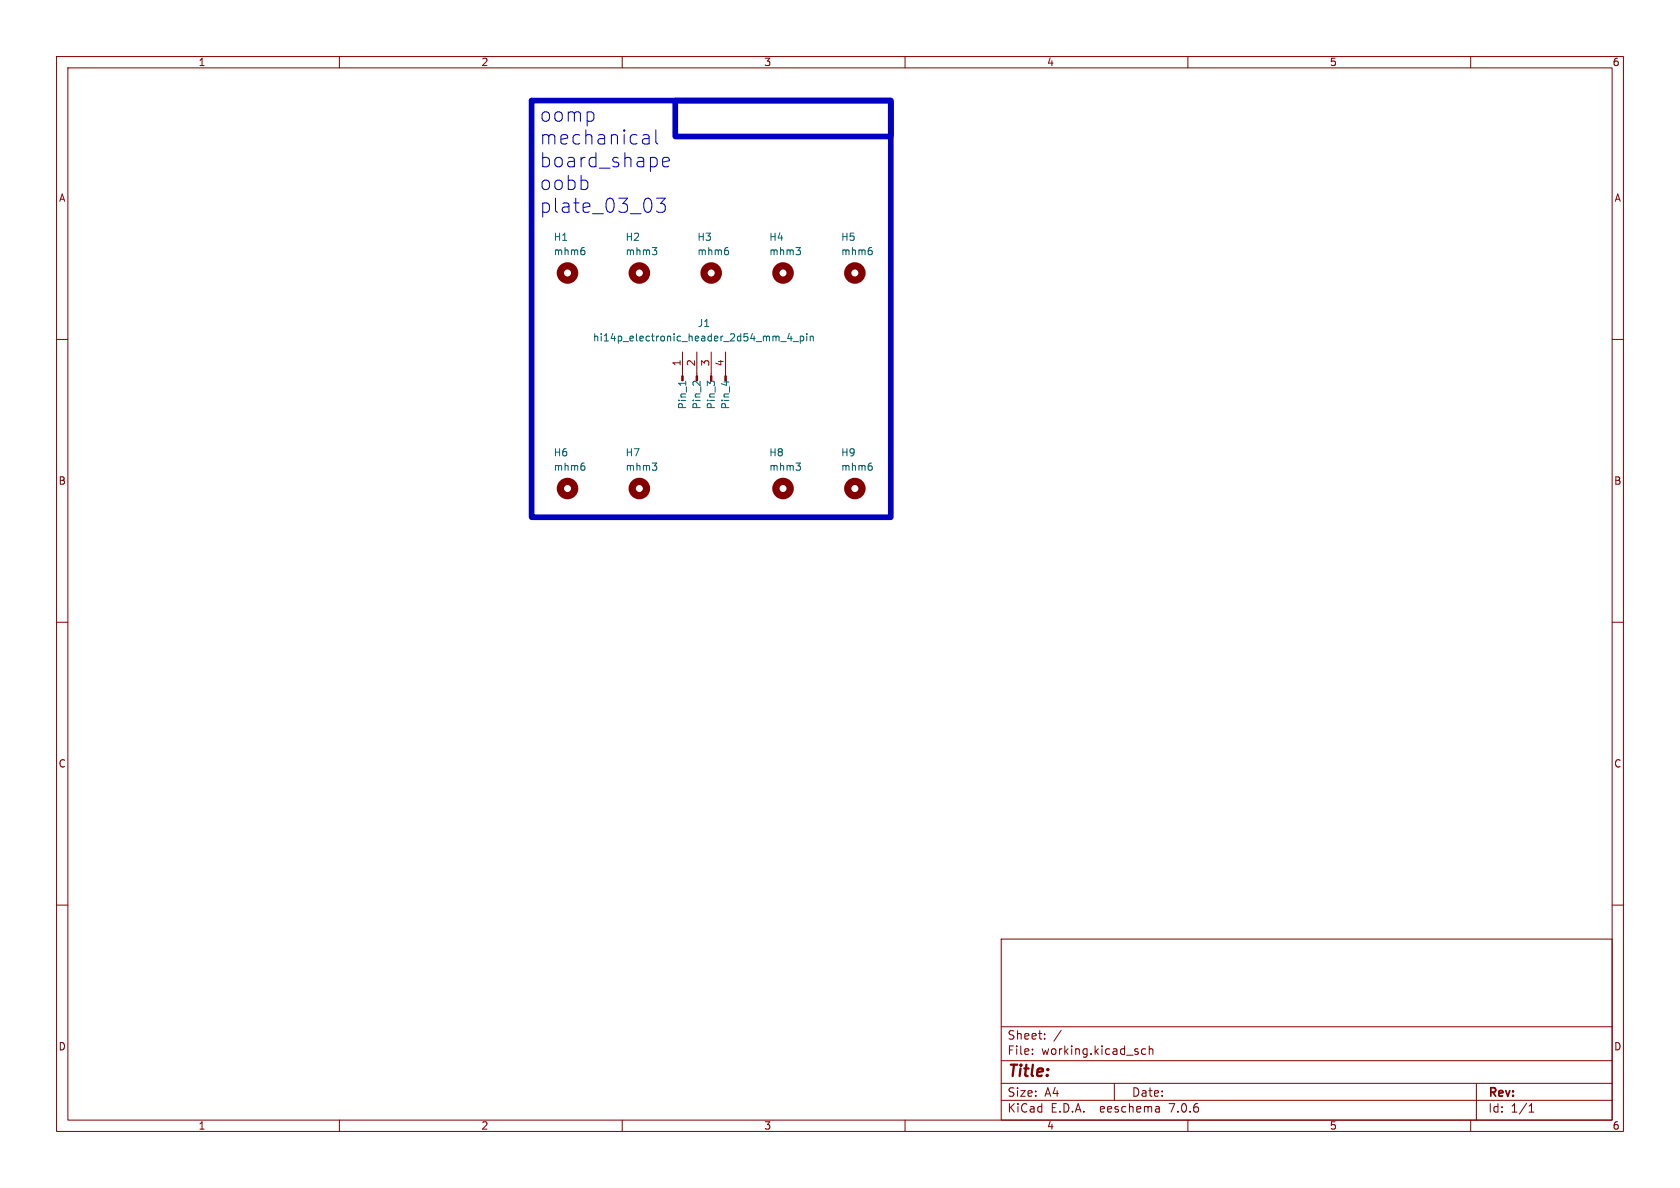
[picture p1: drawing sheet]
<svg xmlns="http://www.w3.org/2000/svg" width="297mm" height="210mm" viewBox="0 0 297 210" stroke-linecap="round" stroke-linejoin="round" font-family="sans-serif">
<g fill="none" stroke="#840000" stroke-width=".18">
<path d="M10 10h277v190h-277zM12 12h273v186h-273zM60 10v2M110 10v2M160 10v2M210 10v2M260 10v2M10 60h2M285 60h2M120.6 62.2v4.2M123.2 62.2v4.2M125.7 62.2v4.2"/>
<path d="M128.3 62.2v4.2M10 110h2M285 110h2M10 160h2M285 160h2M177 166h108v32h-108zM60 198v2M110 198v2M160 198v2M177 194.5h108M177 191.5h108M177 187.5h108"/>
<path d="M177 181.5h108M182.5 186.3v.1M182.5 185.5v.1M184.7 183.6v.1M184.7 182.8v.1M187.6 182.1l-1.3 2M197 191.5v3M202.5 185.5l-.4-.1-.3 .3v.4l.2 .2h.5M203.2 185.5l.2-.1 .3 .1 .1 .9M203.2 184.9v1.5M204.9 195.7l.1 .9M205 196.5l-.2 .1"/>
<path d="M205 196h-.2M210 198v2M260 198v2M261 191.5v6.5M270.3 196.6h.9M270.3 195.5l.4-.4v1.5"/>
</g>
<g fill="none" stroke="#840000" stroke-width="1.3">
<circle cx="100.3" cy="48.3" r="1.27"/>
<circle cx="113" cy="48.3" r="1.27"/>
<circle cx="125.7" cy="48.3" r="1.27"/>
<circle cx="138.4" cy="48.3" r="1.27"/>
<circle cx="151.1" cy="48.3" r="1.27"/>
<circle cx="100.3" cy="86.4" r="1.27"/>
<circle cx="113" cy="86.4" r="1.27"/>
<circle cx="138.4" cy="86.4" r="1.27"/>
<circle cx="151.1" cy="86.4" r="1.27"/>
</g>
<g fill="none" stroke="#006464" stroke-width=".18">
<path d="M103 43.8h.3M103.2 44.2l.2 .3v.3l-.2 .2M115.3 43.8h.8l-.4 .4M115.9 44.2l.2 .3v.3l-.2 .2M128.4 43.8h.3M128.6 44.2l.2 .3v.3l-.2 .2M139.5 58.9l-.3 .9h.8M139.9 59.4v.9M140.7 43.8h.8l-.4 .4M141.3 44.2l.2 .3v.3l-.2 .2M141.5 59.4v1.3M141.5 59.5l.3-.1 .3 .3-.1 .5h-.5"/>
<path d="M142.6 59v.1M142.6 59.4v.9M143.2 59.5l.2-.1 .3 .1 .1 .8M143.2 59.4v.9M153.8 43.8h.3M154 44.2l.2 .3v.3l-.2 .2M121.2 67.4v.7M122.6 67.5h.4M123.8 67.4v.8M128.4 67.3v.8M138 60.4h1M140.2 60.4h1"/>
<path d="M103 81.9h.3M103.2 82.3l.2 .3v.3l-.2 .2M115.3 81.9h.8l-.4 .4M115.9 82.3l.2 .3v.3l-.2 .2M140.7 81.9h.8l-.4 .4M141.3 82.3l.2 .3v.3l-.2 .2M153.8 81.9h.3M154 82.3l.2 .3v.3l-.2 .2"/>
</g>
<g fill="#840000" stroke="#840000" stroke-width=".18">
<path d="M128.1 66.4h.3v.9h-.3z"/>
<path d="M125.6 66.4h.3v.9h-.3z"/>
<path d="M123.1 66.4h.2v.9h-.2z"/>
<path d="M120.5 66.4h.3v.9h-.3z"/>
</g>
<path d="M152.1 21l.2 .6-.2 1.3M153.3 20.5h1.8l-1 1.1a.81 .81 0 0 1 1 .6v.7l-.2 .4-.3 .2h-.9l-.4-.3" fill="none" stroke="#fff" stroke-width=".75"/>
<path d="M113.7 23.9l.2-.1 .7 .1 .2 .3v1.3M113.7 25.3l.2 .2 .9-.2M114.8 24.4l-1.1 .2M115.9 23v2.1l.4 .4M116.1 35h1.5l-.8 1a.68 .68 0 0 1 .8 .5v.6l-.2 .3-.3 .1h-.7l-.3-.2M117.1 28.7l1.2-.3-.1-.5-.7-.1-.4 .4v.9l.2 .3 .2 .1 .7-.1" fill="none" stroke="#0000c2" stroke-width=".18"/>
<path d="M94 17.8h63.5v73.6h-63.5zM119.4 17.8h38.1v6.3h-38.1z" fill="none" stroke="#0000c2" stroke-width="1"/>
<text font-size="4.2" fill="#fff" x="127.3" y="23.9">plate_03_03</text>
<g font-size="3.5" fill="#0000c2">
<text x="95.2" y="21.8">oomp</text>
<text x="95.2" y="25.8">mechanical</text>
<text x="95.2" y="29.8">board_shape</text>
<text x="95.2" y="33.8">oobb</text>
<text x="95.2" y="37.9">plate_03_03</text>
</g>
<text font-size="2.8" fill="#840000" x="178" y="190.9">Title:</text>
<g font-size="2.1" fill="#840000">
<text x="178" y="184">Sheet:</text>
<text x="178" y="186.7">File:</text>
<text x="184.1" y="186.7">working.kicad_sch</text>
<text x="178" y="196.9">KiCad</text>
<text x="178" y="194.1">Size:</text>
<text x="184.7" y="194.1">A4</text>
<text x="185.7" y="196.9">E.D.A.</text>
<text x="194.6" y="196.9">eeschema</text>
<text x="200" y="194.1">Date:</text>
<text x="207" y="196.9">7.0.6</text>
<text x="263" y="194.3">Rev:</text>
<text x="263" y="196.9">Id:</text>
<text x="267.1" y="196.9">1/1</text>
</g>
<g font-size="1.8" fill="#840000">
<text x="35" y="11.9">1</text>
<text x="85" y="11.9">2</text>
<text x="135" y="11.9">3</text>
<text x="185" y="11.9">4</text>
<text x="235" y="11.9">5</text>
<text x="285" y="11.9">6</text>
<text x="10.3" y="35.9">A</text>
<text x="285.3" y="35.9">A</text>
<text x="10.3" y="85.9">B</text>
<text x="285.3" y="85.9">B</text>
<text x="10.3" y="135.9">C</text>
<text x="285.3" y="135.9">C</text>
<text x="10.3" y="185.9">D</text>
<text x="285.3" y="185.9">D</text>
<text x="35" y="199.9">1</text>
<text x="85" y="199.9">2</text>
<text x="135" y="199.9">3</text>
<text x="185" y="199.9">4</text>
<text x="235" y="199.9">5</text>
<text x="285" y="199.9">6</text>
</g>
<text font-size="1.8" fill="#fff" x="121.9" y="23.9" transform="rotate(-90 121.9 23.9)">name</text>
<g font-size="1.8" fill="#006464">
<text x="97.8" y="45.3">mhm6</text>
<text x="97.8" y="42.8">H1</text>
<text x="110.5" y="45.3">mhm3</text>
<text x="110.5" y="42.8">H2</text>
<text x="123.2" y="45.3">mhm6</text>
<text x="123.2" y="42.8">H3</text>
<text x="135.9" y="45.3">mhm3</text>
<text x="135.9" y="42.8">H4</text>
<text x="148.6" y="45.3">mhm6</text>
<text x="148.6" y="42.8">H5</text>
<text x="123.3" y="58">J1</text>
<text x="104.7" y="60.6">hi14p_electronic_header_2d54_mm_4_pin</text>
<text x="121.5" y="72.5" transform="rotate(-90 121.5 72.5)">Pin_1</text>
<text x="124.1" y="72.5" transform="rotate(-90 124.1 72.5)">Pin_2</text>
<text x="126.6" y="72.5" transform="rotate(-90 126.6 72.5)">Pin_3</text>
<text x="129.1" y="72.5" transform="rotate(-90 129.1 72.5)">Pin_4</text>
<text x="97.8" y="83.4">mhm6</text>
<text x="97.8" y="80.9">H6</text>
<text x="110.5" y="83.4">mhm3</text>
<text x="110.5" y="80.9">H7</text>
<text x="135.9" y="83.4">mhm3</text>
<text x="135.9" y="80.9">H8</text>
<text x="148.6" y="83.4">mhm6</text>
<text x="148.6" y="80.9">H9</text>
</g>
<g font-size="1.8" fill="#a90000">
<text x="120.4" y="64.8" transform="rotate(-90 120.4 64.8)">1</text>
<text x="122.9" y="64.8" transform="rotate(-90 122.9 64.8)">2</text>
<text x="125.5" y="64.8" transform="rotate(-90 125.5 64.8)">3</text>
<text x="128" y="64.8" transform="rotate(-90 128 64.8)">4</text>
</g>
</svg>
